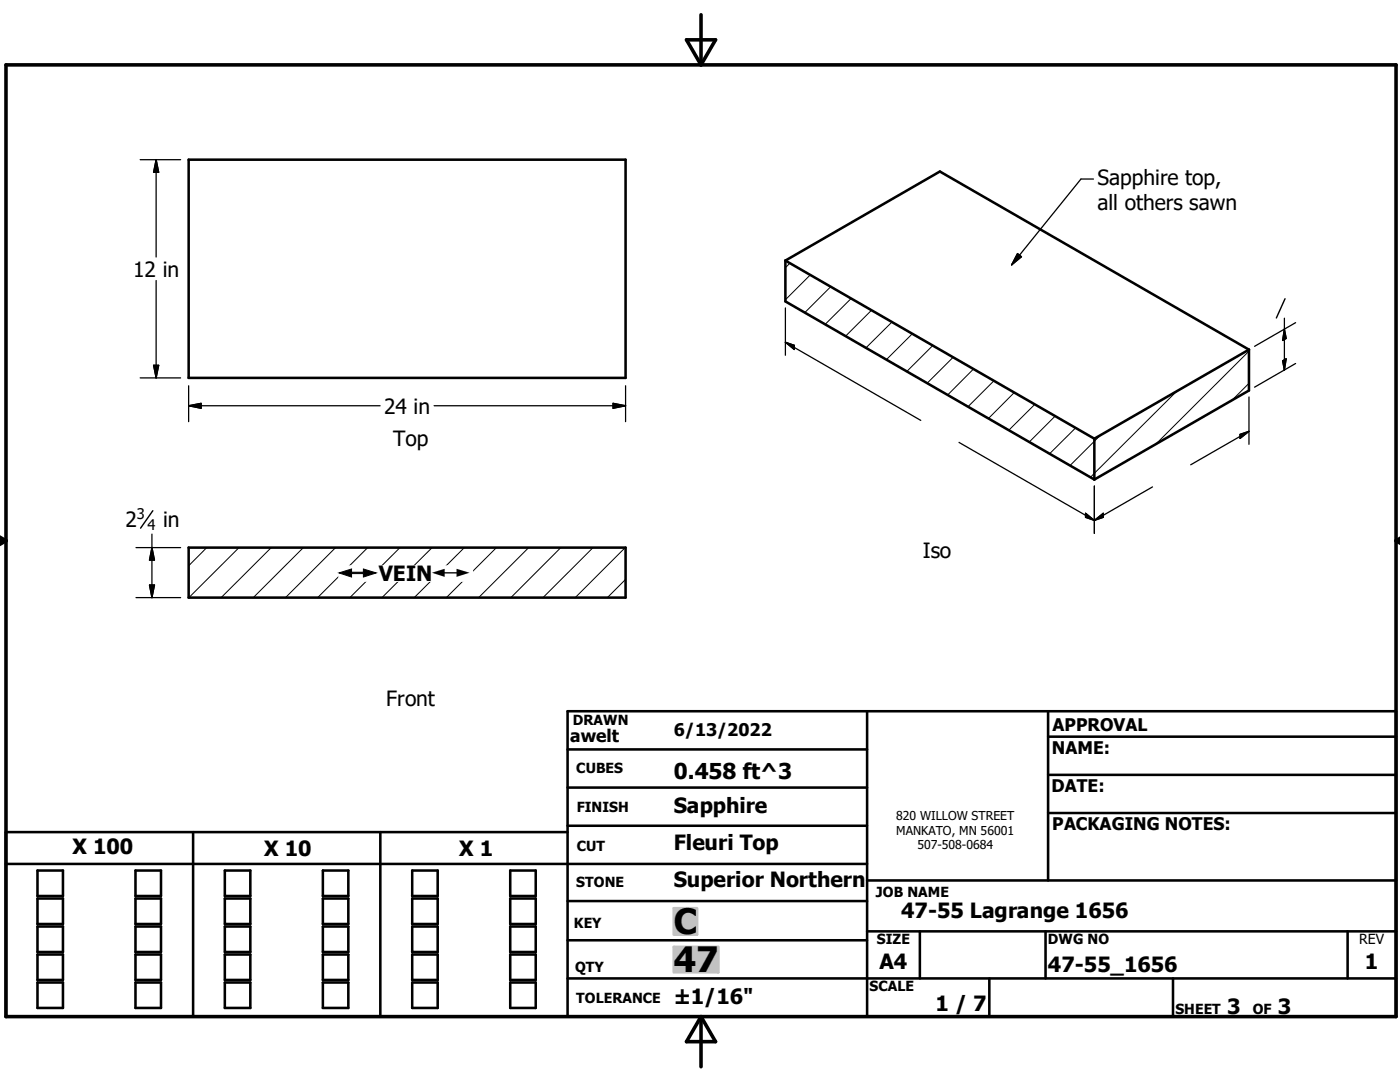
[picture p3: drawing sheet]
<svg xmlns="http://www.w3.org/2000/svg" width="279mm" height="216mm" viewBox="0 0 279 216" stroke-linecap="round" stroke-linejoin="round" font-family="sans-serif">
<g fill="none" stroke="#000" stroke-width=".51">
<path d="M37.6 31.9h87.2v43.5h-87.2zM156.7 52v8.1l61.7 35.6M156.7 52l61.7 35.5M156.7 52l30.9-17.8 61.7 35.6M249.3 69.8v8.1l-30.9 17.8M249.3 69.8l-30.9 17.7M218.4 87.5v8.2M37.6 109.3h87.2v9.9h-87.2zM113.3 149.5h59.7M113.3 157.2h59.7M173 141.9v61M209.2 147h69.4"/>
<path d="M209.2 154.6h69.4M209.2 141.9v33.8M1.2 172.4h171.8M7.5 173.7h5.1v5.1h-5.1zM7.5 179.3h5.1v5.1h-5.1zM27 173.7h5.1v5.1h-5.1zM27 179.3h5.1v5.1h-5.1zM38.5 166v36.9M44.9 173.7h5.1v5.1h-5.1zM44.9 179.3h5.1v5.1h-5.1zM64.4 173.7h5.1v5.1h-5.1zM64.4 179.3h5.1v5.1h-5.1z"/>
<path d="M75.9 166v36.9M82.3 173.7h5.1v5.1h-5.1zM82.3 179.3h5.1v5.1h-5.1zM101.8 173.7h5.1v5.1h-5.1zM101.8 179.3h5.1v5.1h-5.1zM113.3 166h-112.1v36.9h277.4v-61h-165.3v61M113.3 179.8h59.7M113.3 164.8h59.7M173 175.7h105.6M209.2 162.2h69.4M7.5 184.9h5.1v5.1h-5.1zM7.5 190.5h5.1v5h-5.1z"/>
<path d="M7.5 196h5.1v5.1h-5.1zM27 190.5h5.1v5h-5.1zM27 196h5.1v5.1h-5.1zM27 184.9h5.1v5.1h-5.1zM44.9 190.5h5.1v5h-5.1zM44.9 196h5.1v5.1h-5.1zM44.9 184.9h5.1v5.1h-5.1zM64.4 190.5h5.1v5h-5.1zM64.4 196h5.1v5.1h-5.1zM64.4 184.9h5.1v5.1h-5.1zM82.3 190.5h5.1v5h-5.1zM82.3 196h5.1v5.1h-5.1z"/>
<path d="M82.3 184.9h5.1v5.1h-5.1zM101.8 190.5h5.1v5h-5.1zM101.8 196h5.1v5.1h-5.1zM101.8 184.9h5.1v5.1h-5.1zM113.3 187.6h59.7M113.3 195.2h165.3M173 185.8h105.6M183.6 185.8v9.4M197.4 195.2v7.7M208.7 185.8v9.4M234.1 195.2v7.7M268.9 185.8v9.4"/>
</g>
<g fill="none" stroke="#000" stroke-width=".2">
<path d="M157.6 52.5l-.9 .9M161.7 54.9l-5 4.9M165.8 57.2l-5.2 5.2M169.9 59.6l-5.2 5.1M173.9 61.9l-5.2 5.2M178 64.3l-5.2 5.1M182.1 66.6l-5.2 5.1M186.1 69l-5.1 5.1M190.2 71.3l-5.1 5.1M194.3 73.6l-5.2 5.2M198.4 76l-5.2 5.1M202.4 78.3l-5.1 5.2"/>
<path d="M234.8 78.1l-17.2 17.1M249.3 76.5l-3.4 3.3M249.3 70.1l-18.6 18.5M206.5 80.7l-5.2 5.1M210.6 83l-5.2 5.2M214.7 85.4l-5.2 5.1M219.6 86.9l-6 6M41.3 109.3l-3.7 3.6M47.7 109.3l-10 9.9M54.1 109.3l-10 9.9M60.5 109.3l-10 9.9M67 109.3l-10 9.9"/>
<path d="M73.4 109.3l-10 9.9M79.8 109.3l-10 9.9M86.2 109.3l-10 9.9M92.7 109.3l-10 9.9M99.1 109.3l-10 9.9M105.5 109.3l-10 9.9M111.9 109.3l-9.9 9.9M118.4 109.3l-10 9.9M124.8 109.3l-10 9.9M124.8 115.6l-3.6 3.6"/>
</g>
<path d="M1.2 12.9h277.4v190h-277.4zM137 7.9h5.8l-2.9 5zM139.9 2.9v10M-.1 107.9h1.3M-.1 107.2l1.3 .7M1.2 107.9l-1.2 .7M278.6 107.9h.8M278.6 107.9l.8 .5M279.4 107.4l-.8 .5M139.9 202.9v10M139.9 202.9l2.9 5h-5.8z" fill="none" stroke="#000" stroke-width=".71"/>
<g fill="#c0c0c0" stroke="#c0c0c0" stroke-width=".51">
<path d="M134.5 188.9h8.9v5.1z"/>
<path d="M134.5 188.9l8.9 5.1h-8.9z"/>
<path d="M134.5 181.2h4.6v5.3z"/>
<path d="M134.5 181.2l4.6 5.3h-4.6z"/>
</g>
<path d="M256.5 59.6l-1.8 3.8M30.5 101.9l-2.4 3.5" fill="none" stroke="#000" stroke-width=".28"/>
<g fill="none" stroke="#000" stroke-width=".25">
<path d="M28 31.9h8M31.2 31.9v19.4M31.2 31.9l.5 2.5h-1zM218.2 35.7h-2.5l-13.8 17.2M31.2 56v19.4M203.1 50.6l.8 .6-2 1.7zM28 75.4h8M30.7 72.9h1l-.5 2.5zM37.6 77v7.1M124.8 77v7.1M156.7 68.3l27.1 15.6M156.7 68.3l1.8 .6v.8z"/>
<path d="M156.7 61.4v9.5M249.3 79.2v9.5M256 72l.7-.4-.4 2.2zM256.3 63.5v10.3M256.3 65.7l.4 1.8-.7 .4zM258.6 72.5l-8.2 4.8M258.6 64.4l-8.2 4.7M37.6 81h38.3M37.6 81l2.5-.5v1zM86.6 81h38.2M122.4 80.5l2.4 .5-2.4 .5zM191.4 88.3l27 15.5"/>
<path d="M218.4 97v9.4M230 97.2l-11.6 6.6M247.5 86.7l1.8-.6-1.8 1.4zM249.3 86.1l-11.7 6.6M27.1 119.2h8.9M27.1 109.3h8.9M29.8 116.7h1l-.5 2.5zM30.3 106.6v12.6M30.3 109.3l.5 2.5h-1zM216.6 102.4l1.8 1.4-1.8-.6zM218.4 103.8l1.8-1.4v.8z"/>
</g>
<g fill="#000" stroke="#000" stroke-width=".25">
<path d="M31.2 31.9l.5 2.5h-1zM203.1 50.6l.8 .6-2 1.7zM30.7 72.9h1l-.5 2.5zM156.7 68.3l1.8 .6v.8zM256 72l.7-.4-.4 2.2zM256.3 65.7l.4 1.8-.7 .4zM37.6 81l2.5-.5v1zM122.4 80.5l2.4 .5-2.4 .5zM247.5 86.7l1.8-.6-1.8 1.4zM29.8 116.7h1l-.5 2.5zM30.3 109.3l.5 2.5h-1zM216.6 102.4l1.8 1.4-1.8-.6z"/>
<path d="M218.4 103.8l1.8-1.4v.8z"/>
</g>
<g fill="#fff" stroke="#fff" stroke-width=".25">
<path d="M67.6 112.9h26.7v3.1z"/>
<path d="M67.6 112.9l26.7 3.1h-26.7z"/>
</g>
<g font-size="7">
<text x="134.5" y="186.4">C</text>
<text x="134.5" y="194">47</text>
</g>
<text font-size="4.4" x="134.5" y="155.5">0.458 ft^3</text>
<g font-size="4.2">
<text x="219" y="36.9">Sapphire top,</text>
<text x="219" y="42">all others sawn</text>
<text x="26.6" y="55.2">12 in</text>
<text x="76.7" y="82.5">24 in</text>
<text x="78.5" y="89">Top</text>
<text x="25" y="105.2">2</text>
<text x="32.5" y="105.2">in</text>
<text x="184.1" y="111.3">Iso</text>
<text x="75.6" y="116">VEIN</text>
<text x="77.1" y="140.9">Front</text>
<text x="134.4" y="162.3">Sapphire</text>
<text x="14.5" y="170.5">X 100</text>
<text x="52.7" y="170.9">X 10</text>
<text x="91.7" y="170.9">X 1</text>
<text x="134.4" y="169.5">Fleuri Top</text>
<text x="134.4" y="176.9">Superior Northern</text>
<text x="179.9" y="183.2">47-55 Lagrange 1656</text>
<text x="175.5" y="193.3">A4</text>
<text x="209.1" y="194">47-55_1656</text>
<text x="272.4" y="193.3">1</text>
<text x="134.4" y="200.3">±1/16&quot;</text>
<text x="186.7" y="201.7">1 / 7</text>
<text x="244.9" y="202.3">3</text>
<text x="255" y="202.3">3</text>
</g>
<g font-size="3.5">
<text x="113.8" y="148">awelt</text>
<text x="134.5" y="146.9">6/13/2022</text>
<text x="210.1" y="145.8">APPROVAL</text>
<text x="209.9" y="150.4">NAME:</text>
<text x="209.8" y="158.1">DATE:</text>
<text x="210" y="165.6">PACKAGING NOTES:</text>
</g>
<g font-size="3.3">
<text x="67.6" y="116">#</text>
<text x="86.3" y="116">#</text>
</g>
<g font-size="2.9">
<text x="27.3" y="103.6">3</text>
<text x="29.4" y="105.8">4</text>
</g>
<g font-size="2.8">
<text x="114.3" y="144.6">DRAWN</text>
<text x="115" y="154.3">CUBES</text>
<text x="115.1" y="162">FINISH</text>
<text x="115.1" y="169.8">CUT</text>
<text x="115" y="177.1">STONE</text>
<text x="174.8" y="178.9">JOB NAME</text>
<text x="114.6" y="185.3">KEY</text>
<text x="175" y="188.4">SIZE</text>
<text x="209.1" y="188.4">DWG NO</text>
<text x="271.3" y="188.4">REV</text>
<text x="114.8" y="193.9">QTY</text>
<text x="173.5" y="197.8">SCALE</text>
<text x="115" y="200.2">TOLERANCE</text>
<text x="234.6" y="202.3">SHEET</text>
<text x="250" y="202.3">OF</text>
</g>
<g font-size="2.4">
<text x="178.9" y="163.6">820 WILLOW STREET</text>
<text x="178.9" y="166.5">MANKATO, MN 56001</text>
<text x="183.1" y="169.5">507-508-0684</text>
</g>
</svg>
